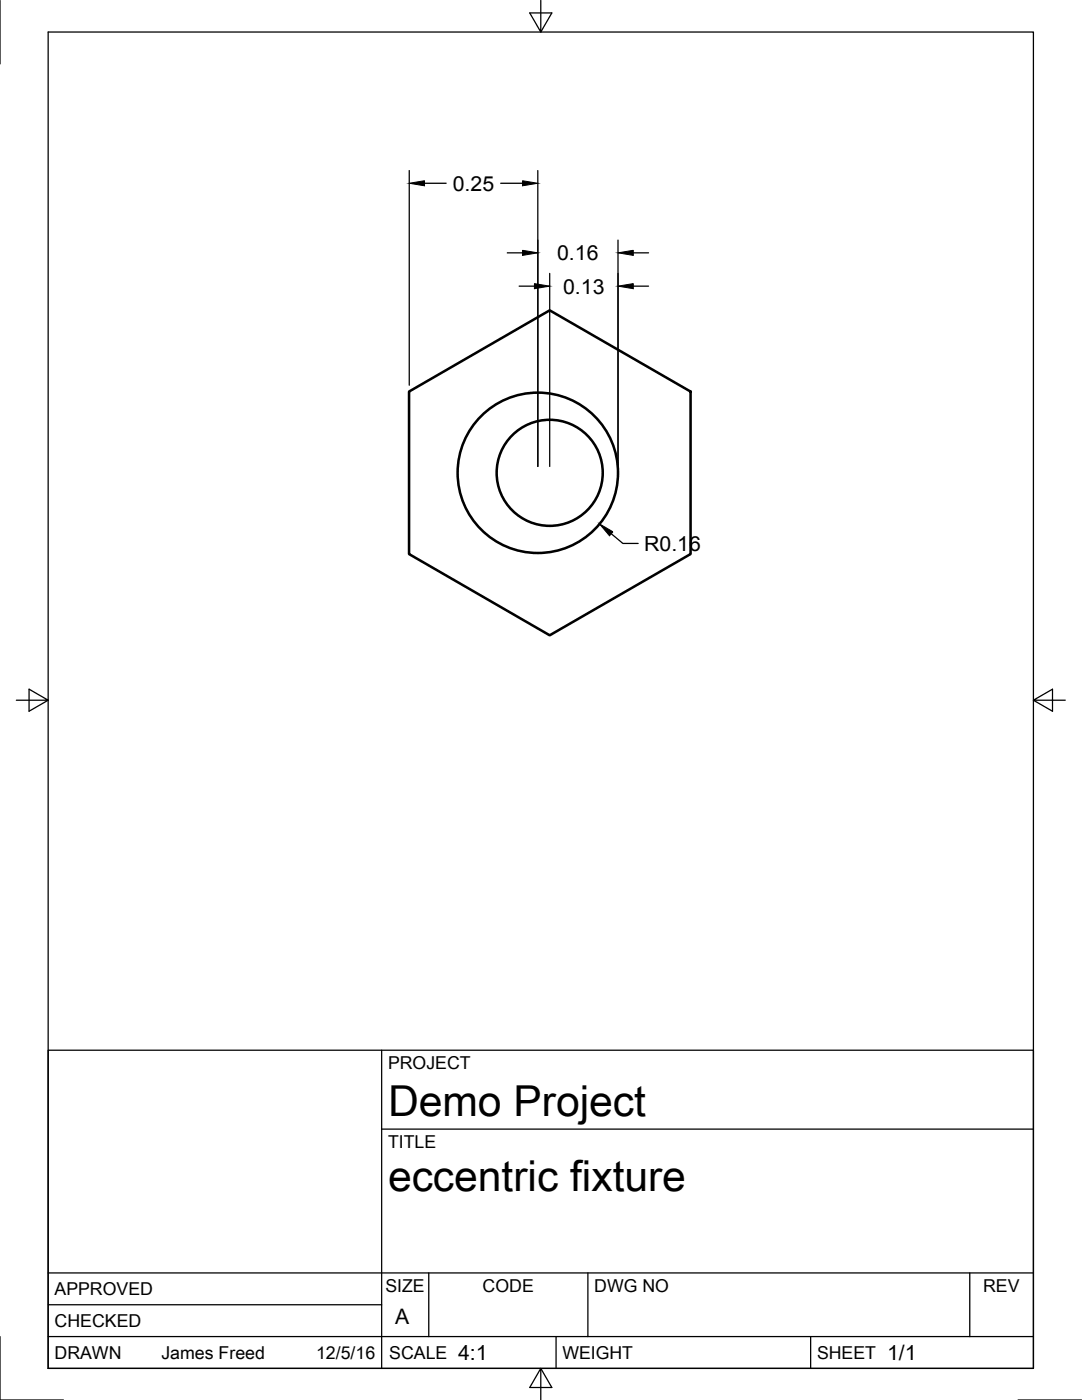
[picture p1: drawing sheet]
<svg xmlns="http://www.w3.org/2000/svg" width="216mm" height="279mm" viewBox="0 0 216 279" stroke-linecap="round" stroke-linejoin="round" font-family="sans-serif">
<g fill="none" stroke="#000" stroke-width=".51">
<path d="M81.6 78.1l28.1-16.2 28.1 16.2v32.5l-28.1 16.2-28.1-16.2z"/>
<circle cx="107.3" cy="94.4" r="16"/>
<circle cx="109.7" cy="94.4" r="10.6"/>
</g>
<g fill="none" stroke="#000" stroke-width=".25">
<path d="M0 .1v12.6M107.9 .1v6.3l-2.2-3.8h4.4l-2.2 3.8M81.7 34v42.9M84.7 36.6h4.3M99.9 36.6h4.4M107.3 34v59.1M101.2 50.5h3.1M103.6 57.1h3M109.7 54.6v38.5M123.3 47.9v45.2M126.4 50.5h3M126.4 57.1h3"/>
<path d="M122 106.5l2.3 2h3M3.3 139.7h6.3l-3.8-2.2v4.4l3.8-2.2M206.2 139.7l3.8 2.2v-4.4l-3.8 2.2h6.4M76.2 209.6v63.5M76.2 225.3h130M9.6 254h196.6M85.6 254v12.7M117.3 254v12.7M193.5 254v12.7M0 266.7v12.7h12.7M9.6 273.1v-266.7h196.6v266.7M9.6 273.1v-63.5h196.6v63.5"/>
<path d="M9.6 273.1h196.6M9.6 266.7h196.6M9.6 260.4h66.6M107.9 273.1l2.2 3.8h-4.4l2.2-3.8v6.3M111 266.7v6.4M161.8 266.7v6.4M203.2 279.4h12.6"/>
</g>
<path d="M81.7 36.6l3-.5v1zM104.3 36.1l3 .5-3 .5zM104.3 50l3 .5-3 .5zM106.6 56.6l3.1 .5-3.1 .5zM123.3 50.5l3.1-.5v1zM123.3 57.1l3.1-.5v1zM119.6 104.6l2.7 1.5-.7 .8z" fill="#000" stroke="#000" stroke-width=".2"/>
<g font-size="8.5">
<text x="77.4" y="222.8">Demo Project</text>
<text x="77.4" y="237.8">eccentric fixture</text>
</g>
<g font-size="4.3">
<text x="78.9" y="264.3">A</text>
<text x="91.4" y="271.4">4:1</text>
<text x="177" y="271.4">1/1</text>
</g>
<g font-size="4.1">
<text x="90.3" y="38.1">0.25</text>
<text x="111.2" y="51.9">0.16</text>
<text x="112.4" y="58.6">0.13</text>
<text x="128.5" y="110">R0.16</text>
</g>
<g font-size="3.5">
<text x="77.4" y="213.4">PROJECT</text>
<text x="77.4" y="229.2">TITLE</text>
<text x="76.9" y="257.9">SIZE</text>
<text x="96.3" y="257.9">CODE</text>
<text x="118.6" y="257.9">DWG NO</text>
<text x="196.2" y="257.9">REV</text>
<text x="10.9" y="258.5">APPROVED</text>
<text x="10.9" y="264.8">CHECKED</text>
<text x="10.9" y="271.2">DRAWN</text>
<text x="32.2" y="271.2">James Freed</text>
<text x="63.1" y="271.2">12/5/16</text>
<text x="77.7" y="271.2">SCALE</text>
<text x="112.2" y="271.2">WEIGHT</text>
<text x="163" y="271.2">SHEET</text>
</g>
</svg>
